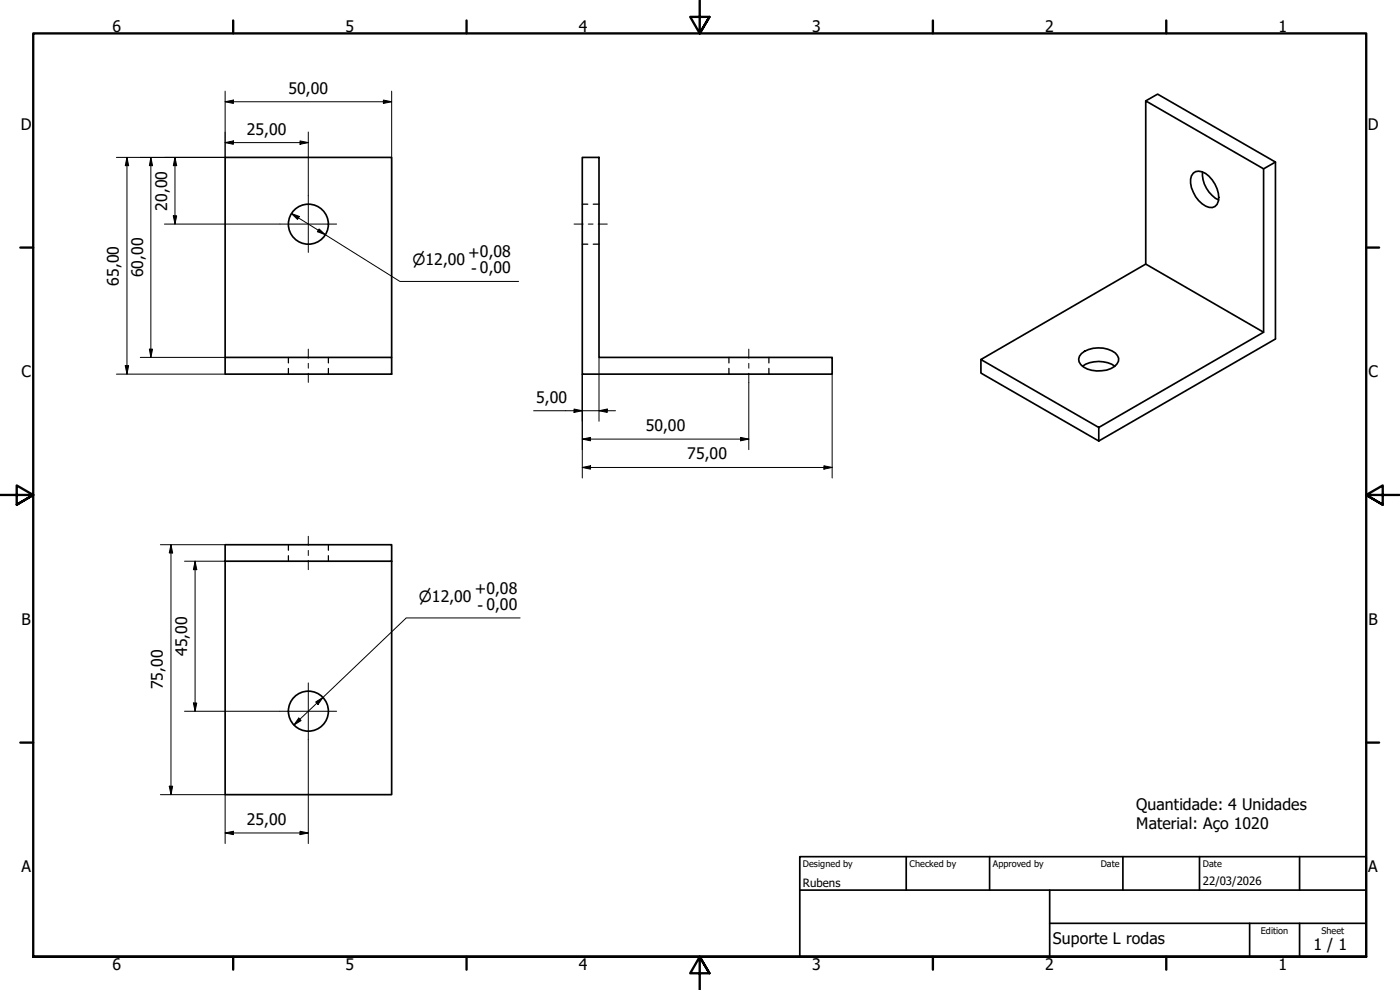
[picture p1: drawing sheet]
<svg xmlns="http://www.w3.org/2000/svg" width="420mm" height="297mm" viewBox="0 0 420 297" stroke-linecap="round" stroke-linejoin="round" font-family="sans-serif">
<!-- layer: Hidden (ISO) -->
<g fill="none" stroke="#000" stroke-width=".38">
<path d="M174.8 61.3h1.6M174.8 73.3h1.6M178.1 61.3h1.7M178.1 73.3h1.7M86.6 107.2v1.7M86.6 110.5v1.8M98.6 107.2v1.7M98.6 110.5v1.8M218.8 107.2v1.7M218.8 110.5v1.8M230.8 107.2v1.7M230.8 110.5v1.8"/>
<path d="M86.6 163.4v1.7M86.6 166.7v1.7M98.6 163.4v1.7M98.6 166.7v1.7"/>
</g>
<!-- layer: Visible (ISO) -->
<g fill="none" stroke="#000" stroke-width=".51">
<path d="M343.9 30.3l3.5-2.1 35.4 20.4-3.6 2.1M174.8 47.2h5v60h69.9v5.1h-74.9zM358.1 51.9a2.98 2.98 0 0 1 3.7 .2 9.1 9.1 0 0 1 3.8 8.3 2.36 2.36 0 0 1-3.8 1.4 8.7 8.7 0 0 1-4.2-9zM360.9 51.6a9 9 0 0 0 4.9 8.4M382.8 48.6v53.1l-53 30.6M343.9 79.2v-48.9l35.3 20.4v49M67.6 107.2h49.9v5.1h-49.9zM67.6 107.2v-60h49.9v60M294.4 107.9v4l35.4 20.4M324.5 106.1a8.8 8.8 0 0 1 10.2-.2 2.36 2.36 0 0 1-.2 4.1 8.7 8.7 0 0 1-10.1-.6 2.24 2.24 0 0 1 .1-3.3zM324.9 109.9a8.8 8.8 0 0 1 9.7 0M329.8 128.3l-35.4-20.4 49.5-28.7 35.3 20.5-49.4 28.6v4"/>
<path d="M67.6 168.4v70h49.9v-70h-49.9v-5h49.9v5"/>
<circle cx="92.6" cy="67.3" r="6"/>
<circle cx="92.6" cy="213.4" r="6"/>
</g>
<!-- layer: Border (ISO) -->
<g fill="none" stroke="#000" stroke-width=".7">
<path d="M70 6.1v3.9M140 6.1v3.9M210 0v10l-2.9-4.9h5.8l-2.9 4.9 2.9-4.9M280 6.1v3.9M350 6.1v3.9M6.1 74.3h3.9M410 74.3h3.9M0 148.5h10l-5-2.8v5.7l5-2.9-5 2.9M420 148.5h-10l5-2.8v5.7l-5-2.9 5 2.9M6.1 222.8h3.9M410 222.8h3.9M10 287.1v-277.1h400v277.1h-400h400"/>
<path d="M70 287.1v3.8M140 287.1v3.8M212.9 292l-2.9-4.9 2.9 4.9h-5.8l2.9-4.9v9.9M280 287.1v3.8M350 287.1v3.8"/>
</g>
<!-- layer: Title (ISO) -->
<path d="M240 257h170v30.1h-170zM272 257v10.1M297 257v10.1M337 257v10.1M360 257v10.1M390 257v10.1M240 267.1h170M315 277h95M315 267.1v20M375 277v10.1M390 277v10.1" fill="none" stroke="#000" stroke-width=".51"/>
<!-- layer: Centerline (ISO) -->
<path d="M172.3 67.2h2.7M176.5 67.2h1.5M179.5 67.2h2.7M92.5 104.8v2.7M92.5 109v1.5M92.5 112v2.7M224.7 104.8v2.7M224.7 109v1.5M224.7 112v2.7M92.5 160.9v2.7M92.5 165.1v1.6M92.5 168.1v2.8" fill="none" stroke="#000" stroke-width=".3"/>
<!-- layer: Center Mark (ISO) -->
<path d="M92.5 58.7v17M84 67.2h17M84 213.4h17M92.5 204.9v17" fill="none" stroke="#000" stroke-width=".3"/>
<!-- layer: Dimension (ISO) -->
<g fill="none" stroke="#000" stroke-width=".3">
<path d="M67.6 30.5l2.4-.5v1zM67.6 27.4v19.8h-32.7M67.6 30.5h49.9M92.5 39.6v19.1M115.1 30l2.4 .5-2.4 .5zM117.5 27.4v19.8M38.1 47.2l.5 2.5h-1zM38.1 47.2v65.1M45.3 47.2l.5 2.5h-1zM45.3 47.2v60M52.5 47.2l.5 2.5h-1zM52.5 47.2v20"/>
<path d="M67.6 42.8l2.4-.5v1zM67.6 42.8h24.9M90 42.3l2.5 .5-2.5 .5zM49.3 67.2h34.7M52 64.8h1l-.5 2.4zM87.4 64.1l2.5 .8-.6 .9zM87.4 64.1l32.6 20.3h35.6M95.8 68.7l1.8 1.7-2.4-.9zM34.9 112.3h32.7M37.6 109.7h1l-.5 2.6zM42.1 107.2h25.5M44.8 104.8h1l-.5 2.4z"/>
<path d="M174.8 112.3v31.1M179.8 107.2v19.2M224.7 114.7v20.2M249.7 112.3v31.1M160.1 123.2h24.6M172.3 122.7l2.5 .5-2.5 .5zM174.8 131.7l2.4-.5v1.1zM174.8 131.7h49.9M179.8 123.2l2.4-.5v1zM222.2 131.2l2.5 .5-2.5 .6zM247.3 139.7l2.4 .6-2.4 .5zM174.8 140.3l2.4-.6v1.1z"/>
<path d="M174.8 140.3h74.9M48.1 163.4h19.5M51.3 163.4l.5 2.5h-1zM51.3 163.4v75M55.4 168.4h12.2M58.5 168.4l.6 2.5h-1.1zM58.5 168.4v45M156.1 185.4h-34.2l-33.7 32.1M55.4 213.4h28.6M58 210.9h1.1l-.6 2.5zM89.7 215.4l.7 .8-2.2 1.3zM94.7 210.6l2.2-1.3-1.5 2.1z"/>
<path d="M48.1 238.4h19.5v14.7M50.8 235.9h1l-.5 2.5zM92.5 221.9v31.2M67.6 249.9l2.4-.5v1zM67.6 249.9h24.9M90 249.4l2.5 .5-2.5 .5z"/>
</g>
<g fill="#000">
<path d="M67.6 30.5l2.4-.5v1zM115.1 30l2.4 .5-2.4 .5zM38.1 47.2l.5 2.5h-1zM45.3 47.2l.5 2.5h-1zM52.5 47.2l.5 2.5h-1zM67.6 42.8l2.4-.5v1zM90 42.3l2.5 .5-2.5 .5zM52 64.8h1l-.5 2.4zM87.4 64.1l2.5 .8-.6 .9zM95.8 68.7l1.8 1.7-2.4-.9zM37.6 109.7h1l-.5 2.6zM44.8 104.8h1l-.5 2.4z"/>
<path d="M172.3 122.7l2.5 .5-2.5 .5zM174.8 140.3l2.4-.6v1.1zM174.8 131.7l2.4-.5v1.1zM179.8 123.2l2.4-.5v1zM222.2 131.2l2.5 .5-2.5 .6zM247.3 139.7l2.4 .6-2.4 .5zM51.3 163.4l.5 2.5h-1zM58.5 168.4l.6 2.5h-1.1zM58 210.9h1.1l-.6 2.5zM89.7 215.4l.7 .8-2.2 1.3zM94.7 210.6l2.2-1.3-1.5 2.1zM50.8 235.9h1l-.5 2.5z"/>
<path d="M67.6 249.9l2.4-.5v1zM90 249.4l2.5 .5-2.5 .5z"/>
</g>
<g font-size="4.8">
<text x="33.7" y="9.6">6</text>
<text x="103.7" y="9.6">5</text>
<text x="173.7" y="9.6">4</text>
<text x="243.7" y="9.6">3</text>
<text x="313.7" y="9.6">2</text>
<text x="383.7" y="9.6">1</text>
<text x="86.6" y="28.2">50,00</text>
<text x="6.2" y="38.9">D</text>
<text x="74" y="40.4">25,00</text>
<text x="410.5" y="38.9">D</text>
<text x="50.2" y="63.2" transform="rotate(-90 50.2 63.2)">20,00</text>
<text x="140.5" y="77.3">+0,08</text>
<text x="42.9" y="83.2" transform="rotate(-90 42.9 83.2)">60,00</text>
<text x="141.4" y="82.2">- 0,00</text>
<text x="35.7" y="85.7" transform="rotate(-90 35.7 85.7)">65,00</text>
<text x="6.4" y="113.1">C</text>
<text x="410.7" y="113.1">C</text>
<text x="160.9" y="120.8">5,00</text>
<text x="193.8" y="129.3">50,00</text>
<text x="206.2" y="137.8">75,00</text>
<text x="142.5" y="178.3">+0,08</text>
<text x="143.3" y="183.2">- 0,00</text>
<text x="6.4" y="187.4">B</text>
<text x="410.7" y="187.4">B</text>
<text x="56.1" y="196.9" transform="rotate(-90 56.1 196.9)">45,00</text>
<text x="48.9" y="206.9" transform="rotate(-90 48.9 206.9)">75,00</text>
<text x="341" y="242.9">Quantidade: 4 Unidades</text>
<text x="74" y="247.5">25,00</text>
<text x="341" y="248.7">Material: Aço 1020</text>
<text x="6.4" y="261.7">A</text>
<text x="410.7" y="261.7">A</text>
<text x="316" y="283.4">Suporte L rodas</text>
<text x="394.2" y="285">1 / 1</text>
<text x="33.7" y="290.9">6</text>
<text x="103.7" y="290.9">5</text>
<text x="173.7" y="290.9">4</text>
<text x="243.7" y="290.9">3</text>
<text x="313.7" y="290.9">2</text>
<text x="383.7" y="290.9">1</text>
</g>
<g font-size="4.6">
<text x="123.8" y="79.6">⌀12,00</text>
<text x="125.7" y="180.6">⌀12,00</text>
</g>
<g font-size="3.4">
<text x="241" y="266">Rubens</text>
<text x="361" y="265.5">22/03/2026</text>
</g>
<g font-size="2.7">
<text x="241" y="260.1">Designed by</text>
<text x="273" y="260.1">Checked by</text>
<text x="298" y="260.1">Approved by</text>
<text x="330.3" y="260">Date</text>
<text x="361" y="260">Date</text>
<text x="378.4" y="280.1">Edition</text>
<text x="396.6" y="280.1">Sheet</text>
</g>
</svg>
